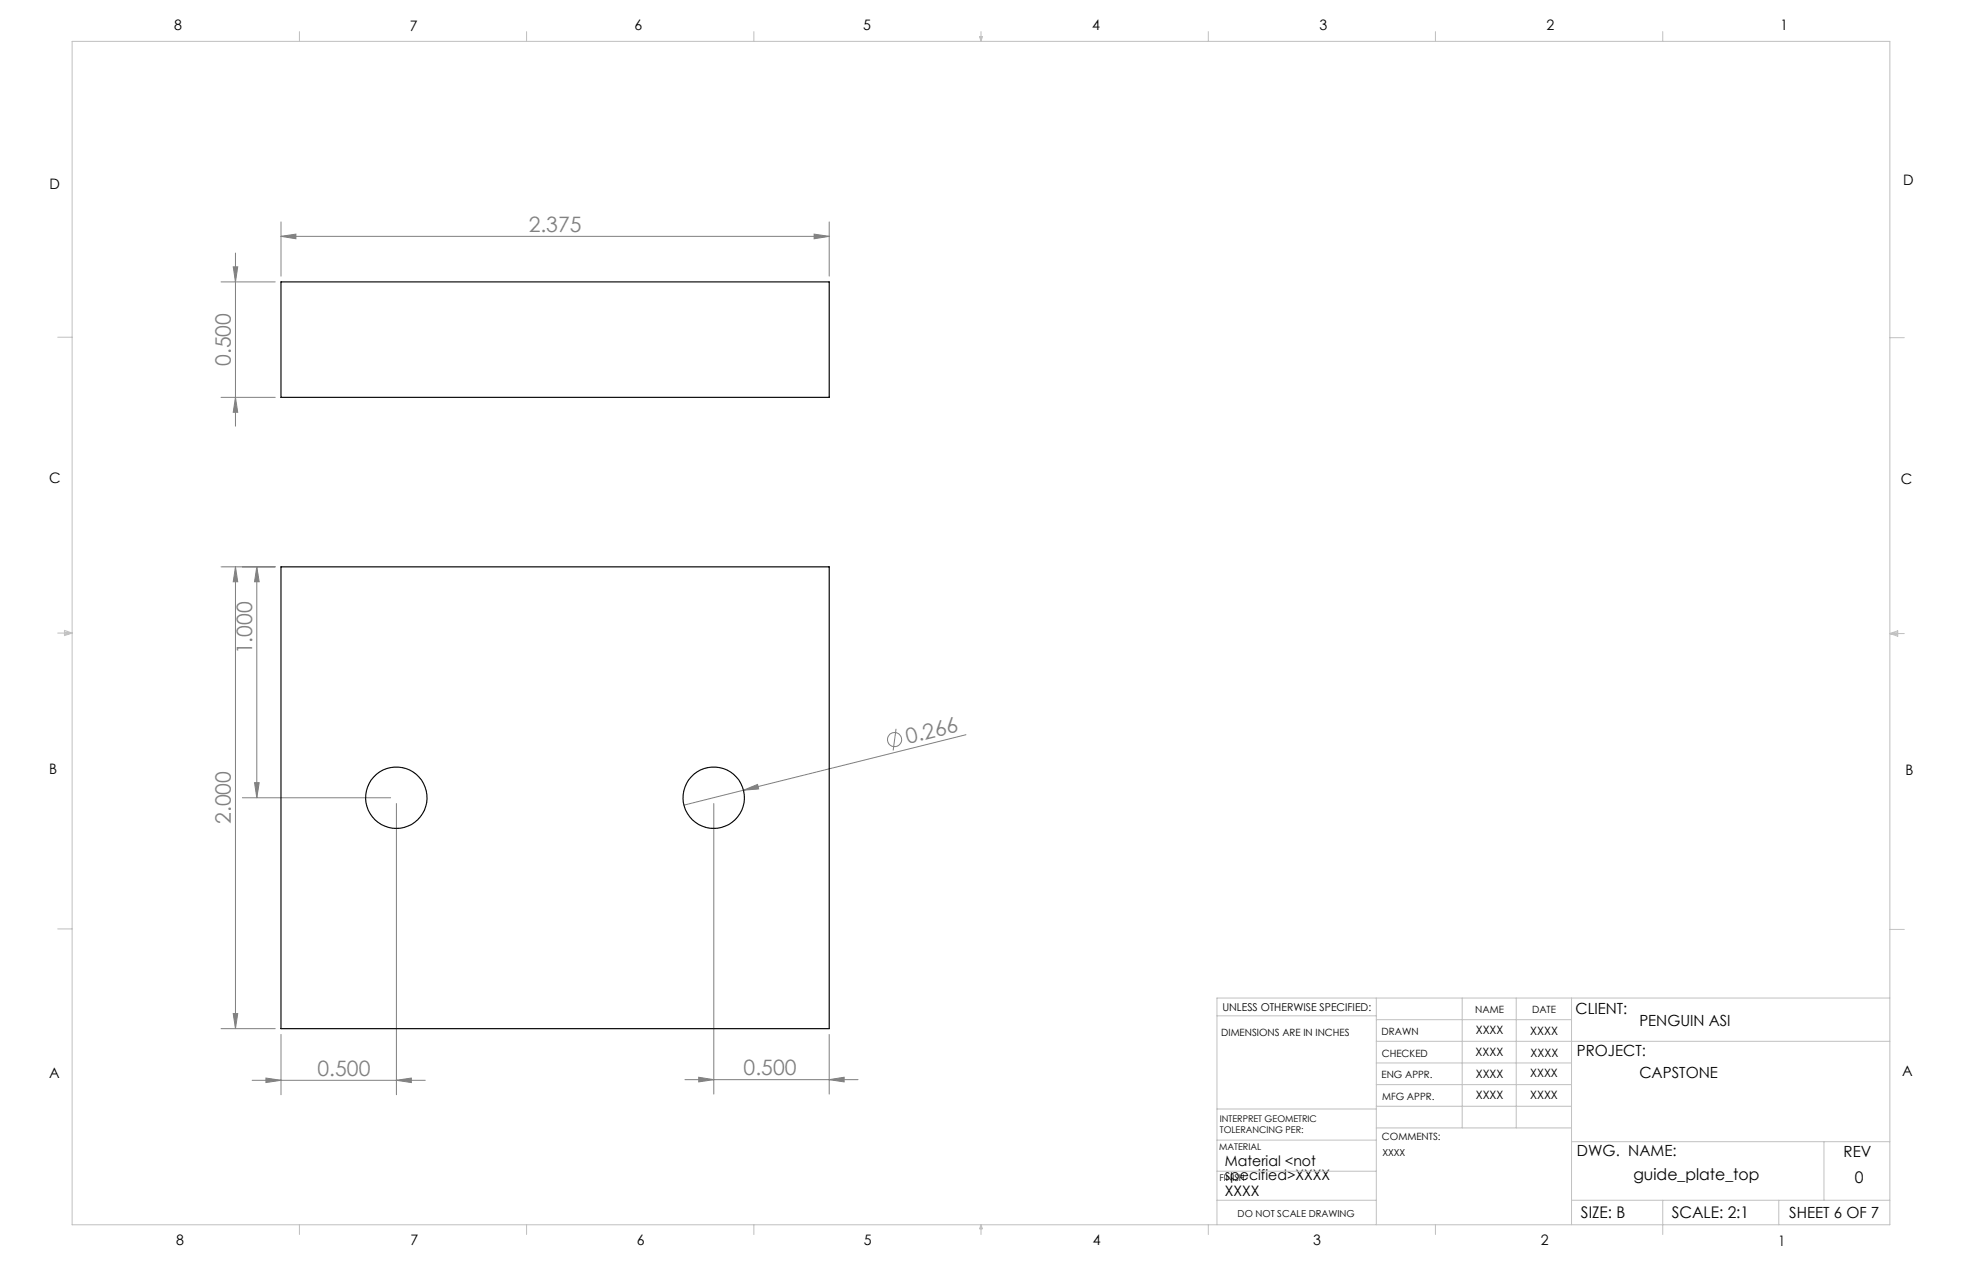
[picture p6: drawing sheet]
<svg xmlns="http://www.w3.org/2000/svg" width="432mm" height="279mm" viewBox="0 0 432 279" stroke-linecap="round" stroke-linejoin="round" font-family="sans-serif">
<g fill="none" stroke="#808080" stroke-width=".22">
<path d="M51.3 58.7h1l-.5 3.3zM51.8 55.7v38.1M61.8 52l3.3-.5v1zM61.8 48.8v11.9M61.8 52h120.7M179.2 51.5l3.3 .5-3.3 .5zM182.5 48.8v11.9M48.6 62h12M48.6 87.4h12M51.8 87.4l.5 3.3h-1zM48.6 124.7h12M51.8 124.7l.5 3.3h-1z"/>
<path d="M51.8 124.7v101.6M56.5 124.7l.5 3.3h-1zM56.5 124.7v50.8M53.3 175.5h32.7M56 172.2h1l-.5 3.3zM87.2 176.8v64M157.1 176.8v63.9M163.6 173.8l3.1-1.2 .3 1zM163.6 173.8l-13.1 3.3M197.2 160.3l-.6 4.8M212.6 161.6l-49 12.2M48.6 226.3h12"/>
<path d="M51.3 223h1l-.5 3.3zM55.5 237.7h38.1M58.5 237.2l3.3 .5-3.3 .5zM61.8 227.6v13.2M87.2 237.7l3.3-.5v1zM150.7 237.5h38.1M153.8 237l3.3 .5-3.3 .5zM182.5 237.5l3.3-.5v1zM182.5 227.6v13.1"/>
<circle cx="196.9" cy="162.7" r="1.57"/>
</g>
<g fill="none" stroke="#c0c0c0" stroke-width=".22">
<path d="M15.9 9.1h400v260.4h-400zM65.9 6.9v2.2M115.9 6.9v2.2M165.9 6.9v2.2M215.6 8h.6l-.3 1.1zM215.7 8l.2 1.1M215.9 6.9v2.2M216 8l-.1 1.1M265.9 6.9v2.2M315.9 6.9v2.2M365.9 6.9v2.2M12.7 74.2h3.2"/>
<path d="M415.9 74.3h3.2M12.7 139.3h3.2M14.2 139.1l1.7 .2M14.2 138.7l1.7 .6-1.7 .5zM15.9 139.3l-1.7 .3M415.9 139.4h3.2M415.9 139.4l1.8-.6v1.2zM415.9 139.4l1.8 .3M417.7 139.2l-1.8 .2M12.7 204.4h3.2M302.9 219.6v49.9M321.8 219.6v28.5"/>
<path d="M333.7 219.6v28.5M345.9 219.6v49.9M415.9 204.5h3.2M415.9 219.6h-148.1v49.9M267.8 223.5h35.1M302.9 229.1h113M302.9 233.9h43M302.9 224.3h43M302.9 238.6h43M267.8 257.7h35.1M267.8 250.8h35.1M267.8 244h35.1"/>
<path d="M302.9 248.1h43M302.9 243.4h43M345.9 251.2h70M401.4 251.2v12.9M65.9 269.5v2.1M115.9 269.5v2.1M165.9 269.5v2.1M215.9 269.5v2.1M215.9 269.5l.3 .8h-.6zM265.9 269.5v2.1M267.8 264.1h35.1M315.9 269.5v2.1"/>
<path d="M345.9 264.1h70M365.9 264.1v7.5M391.5 264.1v5.4"/>
</g>
<g fill="#808080">
<path d="M163.6 173.8l3.1-1.2 .3 1z"/>
<path d="M87.2 237.7l3.3-.5v1zM58.5 237.2l3.3 .5-3.3 .5z"/>
<path d="M61.8 52l3.3-.5v1zM179.2 51.5l3.3 .5-3.3 .5zM153.8 237l3.3 .5-3.3 .5zM182.5 237.5l3.3-.5v1z"/>
<path d="M51.3 223h1l-.5 3.3zM51.8 124.7l.5 3.3h-1zM56 172.2h1l-.5 3.3zM56.5 124.7l.5 3.3h-1z"/>
<path d="M51.3 58.7h1l-.5 3.3zM51.8 87.4l.5 3.3h-1z"/>
</g>
<g fill="none" stroke="#000" stroke-width=".25">
<path d="M61.8 62h120.7v25.4h-120.7zM61.8 124.7h120.7v101.6h-120.7z"/>
<circle cx="87.2" cy="175.5" r="6.8"/>
<circle cx="157.1" cy="175.5" r="6.8"/>
</g>
<g font-size="4.7" fill="#808080">
<text x="116.4" y="51">2.375</text>
<text x="50.8" y="80.5" transform="rotate(-90 50.8 80.5)">0.500</text>
<text x="55.5" y="144" transform="rotate(-90 55.5 144)">1.000</text>
<text x="199.8" y="163.7" transform="rotate(-14 199.8 163.7)">0.266</text>
<text x="50.8" y="181.3" transform="rotate(-90 50.8 181.3)">2.000</text>
<text x="69.9" y="236.6">0.500</text>
<text x="163.7" y="236.5">0.500</text>
</g>
<g font-size="3.5">
<text x="359.5" y="259.6">guide_plate_top</text>
<text x="408.2" y="260.2">0</text>
<text x="347.9" y="268">SIZE: B</text>
<text x="367.9" y="268">SCALE: 2:1</text>
</g>
<g font-size="3.4">
<text x="346.8" y="223.1">CLIENT:</text>
<text x="360.8" y="225.8">PENGUIN ASI</text>
<text x="347.1" y="232.3">PROJECT:</text>
<text x="360.8" y="237.1">CAPSTONE</text>
<text x="347.1" y="254.2">DWG. NAME:</text>
<text x="405.7" y="254.5">REV</text>
<text x="393.8" y="267.9">SHEET 6 OF 7</text>
</g>
<g font-size="3.2">
<text x="38.3" y="6.7">8</text>
<text x="90.2" y="6.7">7</text>
<text x="139.7" y="6.5">6</text>
<text x="190" y="6.5">5</text>
<text x="240.4" y="6.5">4</text>
<text x="290.4" y="6.7">3</text>
<text x="340.4" y="6.5">2</text>
<text x="391.9" y="6.7">1</text>
<text x="10.9" y="41.6">D</text>
<text x="418.9" y="40.7">D</text>
<text x="10.9" y="106.3">C</text>
<text x="418.4" y="106.4">C</text>
<text x="10.8" y="170.2">B</text>
<text x="419.4" y="170.6">B</text>
<text x="10.8" y="237.2">A</text>
<text x="418.6" y="236.8">A</text>
<text x="269.6" y="256.5">Material &lt;not</text>
<text x="269.6" y="259.6">specified&gt;XXXX</text>
<text x="269.6" y="263.2">XXXX</text>
<text x="38.8" y="273.8">8</text>
<text x="90.4" y="273.8">7</text>
<text x="140.2" y="273.8">6</text>
<text x="190.1" y="273.9">5</text>
<text x="240.5" y="273.8">4</text>
<text x="289" y="273.9">3</text>
<text x="339.1" y="273.8">2</text>
<text x="391.4" y="274.1">1</text>
</g>
<g font-size="2.5">
<text x="324.8" y="227.6">XXXX</text>
<text x="336.8" y="227.7">XXXX</text>
<text x="324.8" y="232.3">XXXX</text>
<text x="336.8" y="232.5">XXXX</text>
<text x="324.8" y="237.1">XXXX</text>
<text x="336.8" y="237">XXXX</text>
<text x="324.8" y="241.9">XXXX</text>
<text x="336.8" y="241.8">XXXX</text>
</g>
<text font-size="2.4" x="269" y="222.4">UNLESS OTHERWISE SPECIFIED:</text>
<g font-size="2.2">
<text x="268.8" y="228">DIMENSIONS ARE IN INCHES</text>
<text x="304.1" y="227.7">DRAWN</text>
<text x="324.7" y="222.9">NAME</text>
<text x="337.2" y="222.9">DATE</text>
<text x="304.1" y="232.6">CHECKED</text>
<text x="304" y="237.2">ENG APPR.</text>
<text x="304.2" y="241.9">MFG APPR.</text>
<text x="304.1" y="250.9">COMMENTS:</text>
</g>
<g font-size="2.1">
<text x="304.2" y="254.3">XXXX</text>
<text x="272.4" y="267.8">DO NOT SCALE DRAWING</text>
</g>
<g font-size="2">
<text x="268.5" y="246.8">INTERPRET GEOMETRIC</text>
<text x="268.5" y="249.4">TOLERANCING PER:</text>
<text x="268.3" y="252.9">MATERIAL</text>
<text x="268.4" y="259.7">FINISH</text>
</g>
</svg>
